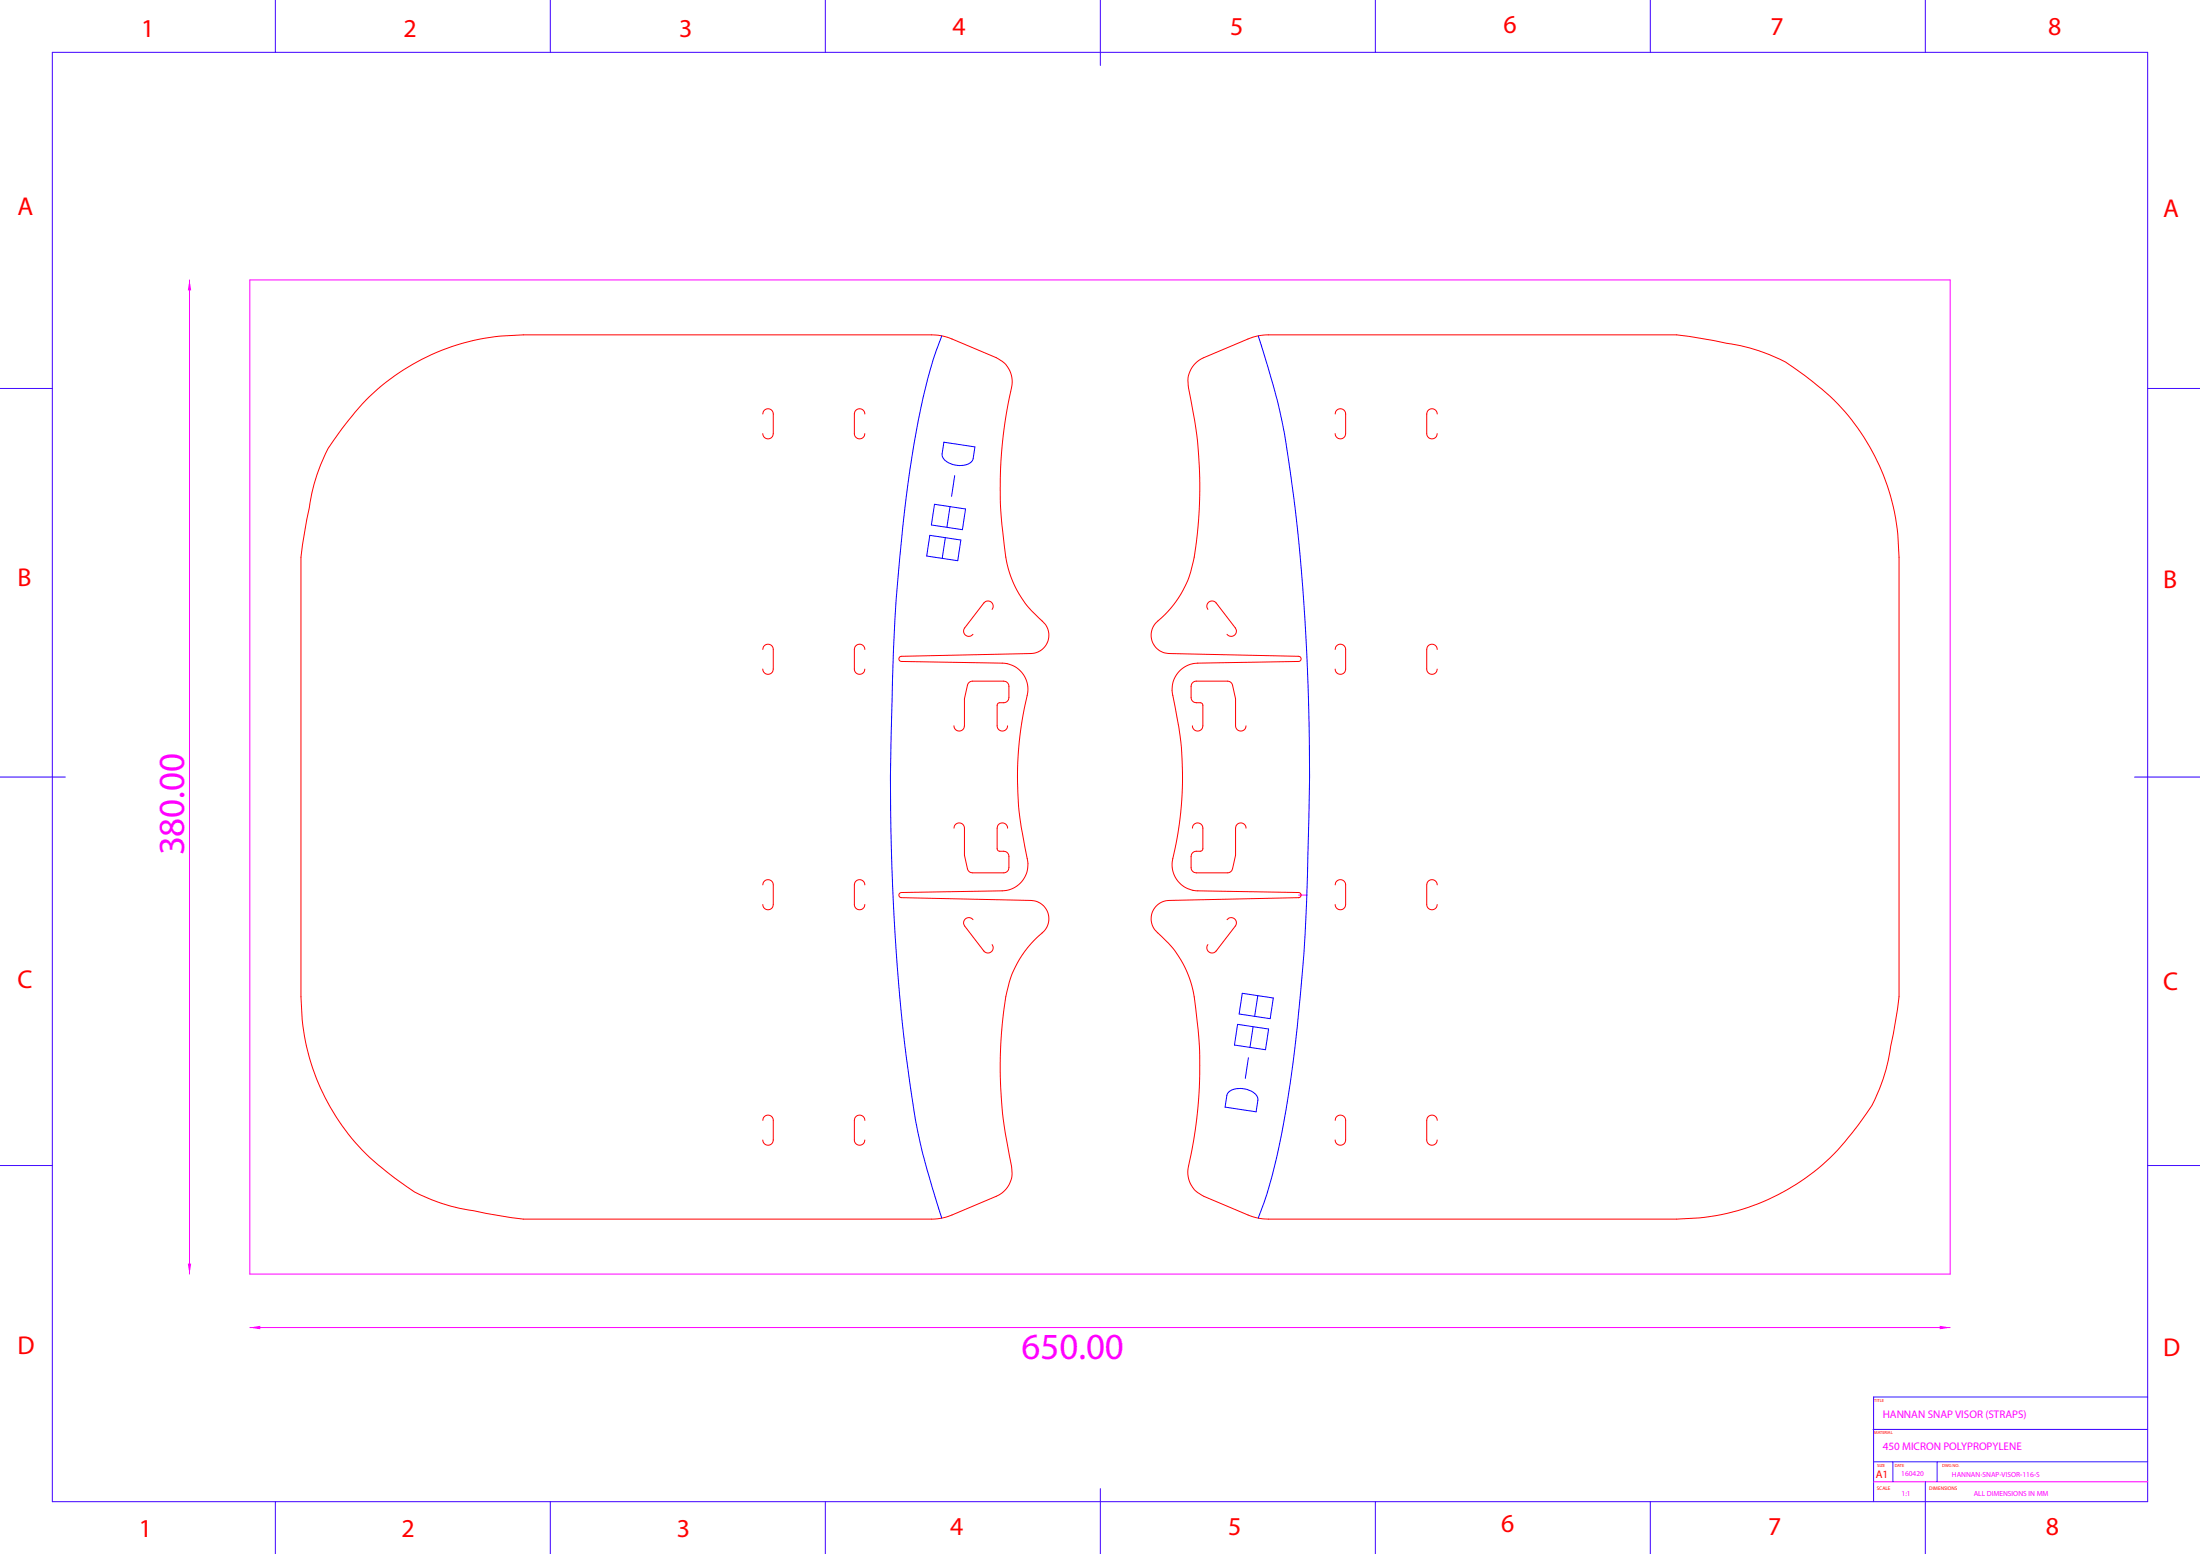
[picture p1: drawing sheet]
<svg xmlns="http://www.w3.org/2000/svg" width="841mm" height="594mm" viewBox="0 0 841 594" stroke-linecap="round" stroke-linejoin="round" font-family="sans-serif">
<!-- layer: AUTOCAD2 -->
<path d="M360.8 169l11.9 1.8-.7 4.5a4.7 4.7 0 0 1-5.4 2.6 6.7 6.7 0 0 1-6.5-3.8zM357.2 192.8l11.9 1.8-1.2 7.9-11.9-1.8zM363.2 193.7l-1.2 7.9M365 181.8l-1.2 7.9M355.4 204.6l11.9 1.8-1.2 7.9-11.9-1.8zM361.4 205.5l-1.2 7.9M474.9 379.7l11.9 1.8-1.2 7.9-11.9-1.8zM473.1 391.5l11.9 1.8-1.2 7.9-11.9-1.7zM479 392.4l-1.2 8M480.8 380.6l-1.2 7.9M469.5 417.6a8.1 8.1 0 0 1 11.2 1.7l.2 1.2-.7 4.5-11.9-1.8 .7-4.5zM477.2 404.3l-1.2 7.9" fill="none" stroke="#00f" stroke-width=".38"/>
<g fill="#f0f">
<path d="M95.5 507.4l4-.6v1.3z"/>
<path d="M741.5 506.8l4 .6-4 .7z"/>
</g>
<path d="M95.5 107h650v380h-650zM496.4 342.1h3.2M95.5 507.4h650M716.2 566.4h104.8" fill="none" stroke="#f0f" stroke-width=".38"/>
<g fill="none" stroke="#3f00ff" stroke-width=".38">
<path d="M105.3 0v20M210.4 0v20M315.5 0v20M420.6 0v25M525.8 0v20M630.9 0v20M736 0v20M20 20h801v554h-801zM0 148.5h20M821 148.5h20M0 297h25M816 297h25"/>
<path d="M0 445.5h20M821 445.5h20M821 534h-104.8v40M716 546.4h105M716.2 558.8h104.8M723.6 558.8v7.6M740.5 558.8v7.6M105.3 574v20M210.4 574v20M315.5 574v20M420.6 569v25M525.8 574v20"/>
<path d="M630.9 574v20M736 566.4v27.6"/>
</g>
<g fill="none" stroke="#f00" stroke-width=".38">
<path d="M200 128h156.1M363.9 129.6l16.9 7.1M477.1 129.6l-16.9 7.1M484.9 128h156.1M295.6 158.2v7.5M326.6 158.2v7.5M514.4 158.2v7.5M545.4 158.2v7.5M115 213v168M726 213v168M376.1 230.5l-7.3 9.5M464.9 230.5l7.3 9.5"/>
<path d="M295.6 248.2v7.5M326.6 248.2v7.5M344.6 252.8l38.5 .7M394.1 249.8l-49.5 1.1M446.9 249.8l49.5 1.1M496.4 252.8l-38.5 .7M514.4 248.2v7.5M545.4 248.2v7.5M368.7 267.3v10.1M369.8 261.9l-1.1 5M371.8 260.4h11.9M381.2 269.6v7.8"/>
<path d="M382.2 268.6h1.5M385.7 262.4v4.2M455.3 262.4v4.2M457.3 260.4h11.9M457.3 268.6h1.5M459.8 269.6v7.8M471.2 261.9l1.1 5M472.3 267.3v10.1M368.7 316.6v10.1M381.2 316.6v7.8M459.8 316.6v7.8M472.3 316.6v10.1"/>
<path d="M295.6 338.2v7.5M326.6 338.2v7.5M368.7 327.1l1.1 5M371.8 333.6h11.9M382.2 325.4h1.5M385.7 327.4v4.2M455.3 327.4v4.2M457.3 333.6h11.9M457.3 325.4h1.5M472.3 327.1l-1.1 5M514.4 338.2v7.5M545.4 338.2v7.5"/>
<path d="M344.6 343.1l49.5 1.1M368.8 354l7.3 9.5M383.1 340.5l-38.5 .7M457.9 340.5l38.5 .7M472.2 354l-7.3 9.5M496.4 343.1l-49.5 1.1M295.6 428.2v7.5M326.6 428.2v7.5M514.4 428.2v7.5M545.4 428.2v7.5M380.8 457.3l-16.9 7.1M460.2 457.3l16.9 7.1"/>
<path d="M200 466h156.1M484.9 466h156.1"/>
</g>
<g fill="#f0f">
<path d="M72.4 107l.7 4h-1.3z"/>
<path d="M71.8 483h1.3l-.7 4z"/>
</g>
<path d="M72.4 107v380" fill="none" stroke="#f0f" stroke-width=".38"/>
<g fill="none" stroke="#f00" stroke-width=".38">
<path d="M200 128l-8.7 .5a85.1 85.1 0 0 0-62.2 37.6 56.4 56.4 0 0 0-10.3 24.3l-2.4 13-1.4 9.6M356.1 128l4 .4 3.8 1.2M380.8 136.7a10 10 0 0 1 6 10.6l-2.9 16.4-.9 8.1-.5 8.1v14.9l2 18.2 1.6 6.6 3 6.5 3.7 5.6 6.9 7.1 .9 1.7 .3 2a7 7 0 0 1-6 7.2l-.8 .1M460.2 136.7l-2.8 1.7-2 2.5a9.5 9.5 0 0 0-1.1 7.3l3.1 17.3 1.1 13.8-.1 15.1-1.3 14.5-.6 4.1-1.4 6-1 2.9-1.8 3.6-1.9 3.3-2.5 3.3-2.6 2.9-3.3 3a7 7 0 0 0-1.4 7.5 7 7 0 0 0 6.3 4.3M484.9 128l-4 .4-3.8 1.2M641 128l16.3 2.6a78.8 78.8 0 0 1 21 5.8 65.1 65.1 0 0 1 13 8.2l1.4 1.1a84.3 84.3 0 0 1 32.8 58.6l.5 8.7M291.6 158.2l.7-1.4 1.3-.6 1.4 .6 .6 1.4M326.6 158.2l.7-1.4 1.3-.6 1.4 .6 .6 1.4M510.4 158.2l.7-1.4 1.3-.6 1.4 .6 .6 1.4M545.4 158.2l.7-1.4 1.3-.6 1.4 .6 .6 1.4M291.6 165.7l.6 1.5 1.4 .5 1.3-.5 .7-1.5M326.6 165.7l.6 1.5 1.4 .5 1.3-.5 .7-1.5"/>
<path d="M510.4 165.7l.6 1.5 1.4 .5 1.4-.5 .6-1.5M545.4 165.7l.6 1.5 1.4 .5 1.4-.5 .6-1.5M376.1 230.5l1.3-.8 1.5 .4 .7 1.4-.4 1.4M464.9 230.5l-1.3-.8-1.5 .4-.7 1.3 .4 1.5M291.6 248.2l.6-1.4 1.4-.6 1.4 .6 .6 1.4M291.6 255.7l.6 1.5 1.4 .5 1.3-.5 .7-1.5M326.6 255.7l.6 1.5 1.4 .5 1.3-.5 .7-1.5M326.6 248.2l.7-1.4 1.3-.6 1.4 .6 .6 1.4M344.6 250.9l-.7 .3-.3 .7 .3 .6 .7 .3M368.8 240l-.4 1.5 .7 1.3 1.4 .4 1.4-.7M383.1 253.5l2.9 .5a9.9 9.9 0 0 1 6.9 10.7l-1.9 8.8-1.1 7.8-.7 7.9-.2 7.8 .6 13.8 3.2 18.2 .1 2.1a9.9 9.9 0 0 1-8.6 9.3l-1.2 .1M457.9 253.5l-2.6 .4-2.3 .9-1.9 1.5-1.6 2a9.8 9.8 0 0 0-1.2 7.5l2.7 14.7 .9 11.2 .1 9.3-.6 9.1-1.1 8.4-2.2 12 .7 3.8 2.1 3.2a9.8 9.8 0 0 0 7 3"/>
<path d="M472.2 240l.4 1.6-.7 1.2-1.5 .4-1.3-.7M496.4 250.9l.7 .3 .3 .6-.3 .7-.7 .3M510.4 248.2l.7-1.4 1.3-.6 1.4 .6 .6 1.4M510.4 255.7l.6 1.5 1.4 .5 1.4-.5 .6-1.5M545.4 248.2l.6-1.4 1.4-.6 1.4 .6 .6 1.4M545.4 255.7l.6 1.5 1.4 .5 1.4-.5 .6-1.5M364.7 277.4l.6 1.4 1.4 .6 1.3-.5 .7-1.5M368.7 266.9v.4M371.8 260.4l-1.3 .4-.7 1.1M381.2 277.4l.6 1.4 1.4 .6 1.3-.5 .7-1.5M382.2 268.6l-.7 .3-.3 .7M383.7 260.4l1.4 .5 .6 1.5"/>
<path d="M385.7 266.6l-.6 1.4-1.4 .6M455.3 266.6l.6 1.4 1.4 .6M455.8 277.4l.6 1.4 1.4 .6 1.4-.5 .6-1.5M457.3 260.4l-1.4 .5-.6 1.5M458.8 268.6l.7 .3 .3 .7M469.2 260.4l1.3 .4 .7 1.1M472.3 266.9v.4M472.3 277.4l.6 1.4 1.4 .6 1.4-.5 .6-1.5M364.7 316.6l.6-1.5 1.4-.5 1.4 .5 .6 1.5M381.2 316.6l.6-1.5 1.4-.5 1.4 .5 .6 1.5M455.8 316.6l.7-1.5 1.3-.5 1.4 .5 .6 1.5M472.3 316.6l.7-1.5 1.3-.5 1.4 .5 .6 1.5"/>
<path d="M291.6 338.2l.7-1.4 1.3-.6 1.4 .6 .6 1.4M326.6 338.2l.7-1.4 1.3-.6 1.4 .6 .6 1.4M368.7 326.7v.4M369.8 332.1l.7 1.1 1.3 .4M381.2 324.4l.3 .7 .7 .3M383.7 325.4l1.4 .6 .6 1.4M385.7 331.6l-.6 1.4-1.4 .6M455.3 331.6l.6 1.4 1.4 .6M457.3 325.4l-1.4 .6-.6 1.4M459.8 324.4l-.3 .7-.7 .3M471.2 332.1l-.7 1.1-1.3 .4M472.3 326.7v.4"/>
<path d="M510.4 338.2l.7-1.4 1.3-.6 1.4 .6 .6 1.4M545.4 338.2l.7-1.4 1.3-.6 1.4 .6 .6 1.4M291.6 345.7l.6 1.5 1.4 .5 1.3-.5 .7-1.5M326.6 345.7l.6 1.5 1.4 .5 1.3-.5 .7-1.5M344.6 341.2l-.7 .3-.3 .7 .3 .6 .7 .3M371.9 351.5l-1.3-.7-1.5 .4-.7 1.2 .4 1.6M394.1 344.2l2.7 .6 2.4 1.8a7 7 0 0 1-.2 9.4l-5.5 5.4-4.1 5.8-2.9 6.1-2 7.7-1.7 14.5-.4 14.5 .8 15.2 2.1 13.3a42 42 0 0 1 1.6 10.5l-.5 2.3-1.3 2.5-2 2.1-2.3 1.4M446.9 344.2l-.8 .1a7.1 7.1 0 0 0-5.9 5.6 7.1 7.1 0 0 0 3.2 7.5l5.6 5.8 3.8 6.3 2.8 7.3 1.4 7.9 1.5 15.8 .1 13-.5 8.2-.9 8.1-3.1 17.5 .1 2.3 .7 2.5a9.5 9.5 0 0 0 5.3 5.2M469.1 351.5l1.3-.7 1.5 .4 .7 1.3-.4 1.5M496.4 341.2l.7 .2 .3 .7-.3 .7-.7 .3M510.4 345.7l.6 1.5 1.4 .5 1.3-.5 .7-1.5M545.4 345.7l.6 1.5 1.4 .5 1.3-.5 .7-1.5"/>
<path d="M379.2 361.1l.4 1.5-.7 1.3-1.5 .4-1.3-.8M461.8 361.1l-.4 1.4 .7 1.4 1.4 .4 1.4-.8M115 381l.5 8.7a85.1 85.1 0 0 0 37.7 62.2 56.4 56.4 0 0 0 24.2 10.3l13.1 2.4 9.5 1.4M726 381l-2.7 16.3a78.8 78.8 0 0 1-5.7 21.1 65.1 65.1 0 0 1-8.3 13l-1.1 1.3a84.3 84.3 0 0 1-58.5 32.8l-8.7 .5M291.6 428.2l.7-1.4 1.3-.6 1.4 .6 .6 1.4M291.6 435.7l.6 1.5 1.4 .5 1.3-.5 .7-1.5M326.6 435.7l.6 1.5 1.4 .5 1.3-.5 .7-1.5M326.6 428.2l.7-1.4 1.3-.6 1.4 .6 .6 1.4M510.4 428.2l.7-1.4 1.3-.6 1.4 .6 .6 1.4M510.4 435.7l.6 1.5 1.4 .5 1.3-.5 .7-1.5M545.4 428.2l.7-1.4 1.3-.6 1.4 .6 .6 1.4M545.4 435.7l.6 1.5 1.4 .5 1.3-.5 .7-1.5"/>
<path d="M363.9 464.4l-3.8 1.2-4 .4M477.1 464.4l3.8 1.2 4 .4"/>
</g>
<path d="M360 128.4l-3.8 10.7-3.9 15.4-3.4 18.4-3 21.7-2.3 22.1-1.5 20.9-.8 19.7-.9 39.7 .3 27.2 1.1 26.2 1.7 24.8 2.2 23.1 3.2 22.8 2.4 13.6 3 12.2 5.7 18.7M481 128.4l5.7 18.7 3 12.2 2.4 13.6 3.2 22.8 2.2 23.1 1.7 24.8 1.1 26.2 .3 27.2-.9 39.7-.8 19.7-1.5 20.9-2.3 22.1-3 21.7-3.4 18.4-3.9 15.4-3.8 10.7" fill="none" stroke="#00f" stroke-width=".38"/>
<g font-size="14.1" fill="#f0f">
<text x="70.4" y="327" transform="rotate(-90 70.4 327)">380.00</text>
<text x="390.5" y="519.4">650.00</text>
</g>
<g font-size="9.9" fill="#f00">
<text x="53.9" y="14.3">1</text>
<text x="154.3" y="14.2">2</text>
<text x="259.6" y="14.2">3</text>
<text x="364.1" y="13.4">4</text>
<text x="470.3" y="13.4">5</text>
<text x="574.8" y="12.6">6</text>
<text x="676.8" y="13.4">7</text>
<text x="783" y="13.4">8</text>
<text x="6.6" y="82.3">A</text>
<text x="826.9" y="83.1">A</text>
<text x="6.6" y="224.1">B</text>
<text x="826.9" y="224.9">B</text>
<text x="6.6" y="377.5">C</text>
<text x="826.9" y="378.3">C</text>
<text x="6.6" y="517.7">D</text>
<text x="826.9" y="518.5">D</text>
<text x="53.1" y="587.4">1</text>
<text x="153.4" y="587.4">2</text>
<text x="258.8" y="587.4">3</text>
<text x="363.3" y="586.6">4</text>
<text x="469.4" y="586.6">5</text>
<text x="573.9" y="585.7">6</text>
<text x="676" y="586.6">7</text>
<text x="782.1" y="586.6">8</text>
</g>
<g font-size="4.2" fill="#f0f">
<text x="719.7" y="542">HANNAN SNAP VISOR (STRAPS)</text>
<text x="719.7" y="554.4">450 MICRON POLYPROPYLENE</text>
</g>
<text font-size="4.2" fill="#f00" x="717" y="565.1">A1</text>
<g font-size="2.8" fill="#f0f">
<text x="726.8" y="564.1">160420</text>
<text x="746.2" y="564.4">HANNAN-SNAP-VISOR-116-S</text>
<text x="726.9" y="571.9">1:1</text>
<text x="754.5" y="571.7">ALL DIMENSIONS IN MM</text>
</g>
<g font-size="2" fill="#f00">
<text x="717.4" y="569.4">SCALE</text>
<text x="737.5" y="569.4">DIMENSIONS</text>
</g>
<g font-size="1.7" fill="#f00">
<text x="716.5" y="535.7">TITLE</text>
<text x="716.5" y="548.1">MATERIAL</text>
<text x="717.6" y="560.6">SIZE</text>
<text x="724.3" y="560.6">DATE</text>
<text x="742.4" y="560.6">DWG NO.</text>
</g>
</svg>
